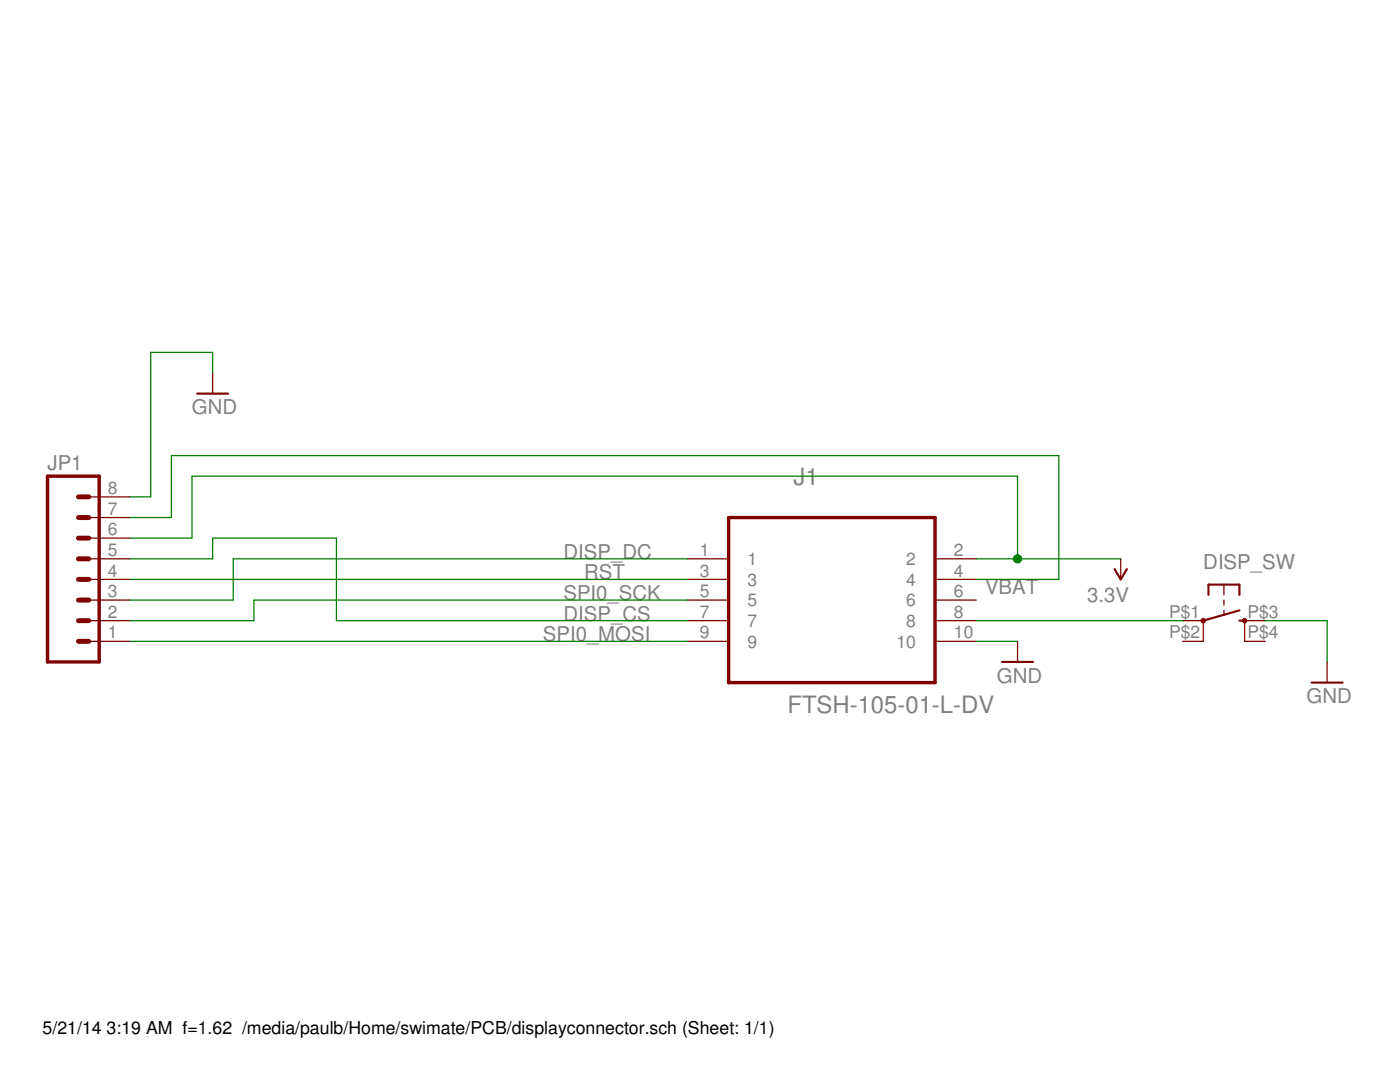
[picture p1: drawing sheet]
<?xml version="1.0" encoding="utf-8"?>
<!DOCTYPE eagle SYSTEM "eagle.dtd">
<!--
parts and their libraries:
SparkFun-Aesthetics: Licensing: Creative Commons ShareAlike 4.0 International - https://creativecommons.org/licenses/by-sa/4.0
-->
<eagle version="6.4">
<drawing>
<settings>
<setting alwaysvectorfont="no"/>
<setting verticaltext="up"/>
</settings>
<grid distance="0.1" unitdist="inch" unit="inch" style="lines" multiple="1" display="no" altdistance="0.01" altunitdist="inch" altunit="inch"/>
<schematic xreflabel="%F%N/%S.%C%R" xrefpart="/%S.%C%R">
<libraries>
<library name="SparkFun-Aesthetics">
<symbols>
<symbol name="DGND">
<wire x1="-1.905" y1="0" x2="1.905" y2="0" width="0.254" layer="94"/>
<text x="-2.54" y="-2.54" size="1.778" layer="96">&gt;VALUE</text>
<pin name="GND" x="0" y="2.54" visible="off" length="short" direction="sup" rot="R270"/>
</symbol>
<symbol name="3.3V">
<wire x1="0.762" y1="1.27" x2="0" y2="2.54" width="0.254" layer="94"/>
<wire x1="0" y1="2.54" x2="-0.762" y2="1.27" width="0.254" layer="94"/>
<text x="-1.016" y="3.556" size="1.778" layer="96">&gt;VALUE</text>
<pin name="3.3V" x="0" y="0" visible="off" length="short" direction="sup" rot="R90"/>
</symbol>
</symbols>
<devicesets>
<deviceset name="GND" prefix="GND">
<gates>
<gate name="1" symbol="DGND" x="0" y="0"/>
</gates>
<devices>
<device name="">
<technologies>
<technology name=""/>
</technologies>
</device>
</devices>
</deviceset>
<deviceset name="3.3V" prefix="SUPPLY">
<gates>
<gate name="G$1" symbol="3.3V" x="0" y="0"/>
</gates>
<devices>
<device name="">
<technologies>
<technology name=""/>
</technologies>
</device>
</devices>
</deviceset>
</devicesets>
</library>
<library name="SAMTEC-HTSW-FTxx_By_element14_Batch_1">
<symbols>
<symbol name="FTSH-105-01-L-DV">
<pin name="1" x="-17.78" y="2.54" length="middle" direction="pas"/>
<pin name="3" x="-17.78" y="0" length="middle" direction="pas"/>
<pin name="5" x="-17.78" y="-2.54" length="middle" direction="pas"/>
<pin name="7" x="-17.78" y="-5.08" length="middle" direction="pas"/>
<pin name="9" x="-17.78" y="-7.62" length="middle" direction="pas"/>
<pin name="2" x="17.78" y="2.54" length="middle" direction="pas" rot="R180"/>
<pin name="4" x="17.78" y="0" length="middle" direction="pas" rot="R180"/>
<pin name="6" x="17.78" y="-2.54" length="middle" direction="pas" rot="R180"/>
<pin name="8" x="17.78" y="-5.08" length="middle" direction="pas" rot="R180"/>
<pin name="10" x="17.78" y="-7.62" length="middle" direction="pas" rot="R180"/>
<wire x1="-12.7" y1="7.62" x2="-12.7" y2="-12.7" width="0.4064" layer="94"/>
<wire x1="-12.7" y1="-12.7" x2="12.7" y2="-12.7" width="0.4064" layer="94"/>
<wire x1="12.7" y1="-12.7" x2="12.7" y2="7.62" width="0.4064" layer="94"/>
<wire x1="12.7" y1="7.62" x2="-12.7" y2="7.62" width="0.4064" layer="94"/>
<text x="-4.7244" y="11.6586" size="2.0828" layer="95" ratio="10" rot="SR0">&gt;NAME</text>
<text x="-5.461" y="-16.4338" size="2.0828" layer="96" ratio="10" rot="SR0">&gt;VALUE</text>
</symbol>
</symbols>
<devicesets>
<deviceset name="FTSH-105-01-L-DV" prefix="J">
<gates>
<gate name="A" symbol="FTSH-105-01-L-DV" x="0" y="0"/>
</gates>
<devices>
<device name="" package="SAMTEC_FTSH-105-01-L-DV">
<connects>
<connect gate="A" pin="1" pad="1"/>
<connect gate="A" pin="10" pad="10"/>
<connect gate="A" pin="2" pad="2"/>
<connect gate="A" pin="3" pad="3"/>
<connect gate="A" pin="4" pad="4"/>
<connect gate="A" pin="5" pad="5"/>
<connect gate="A" pin="6" pad="6"/>
<connect gate="A" pin="7" pad="7"/>
<connect gate="A" pin="8" pad="8"/>
<connect gate="A" pin="9" pad="9"/>
</connects>
<technologies>
<technology name="">
<attribute name="MPN" value="FTSH-105-01-L-DV" constant="no"/>
<attribute name="OC_FARNELL" value="1667759" constant="no"/>
<attribute name="OC_NEWARK" value="11P4814" constant="no"/>
<attribute name="PACKAGE" value="HEADER, 1.27MM, 2X5WAY, SMT" constant="no"/>
<attribute name="SUPPLIER" value="SAMTEC" constant="no"/>
</technology>
</technologies>
</device>
</devices>
</deviceset>
</devicesets>
</library>
<library name="SparkFun-Electromechanical">
<symbols>
<symbol name="SWITCH-MOMENTARY">
<wire x1="1.905" y1="0" x2="2.54" y2="0" width="0.254" layer="94"/>
<wire x1="1.905" y1="4.445" x2="1.905" y2="3.175" width="0.254" layer="94"/>
<wire x1="-1.905" y1="4.445" x2="-1.905" y2="3.175" width="0.254" layer="94"/>
<wire x1="1.905" y1="4.445" x2="0" y2="4.445" width="0.254" layer="94"/>
<wire x1="0" y1="4.445" x2="-1.905" y2="4.445" width="0.254" layer="94"/>
<wire x1="0" y1="2.54" x2="0" y2="1.905" width="0.1524" layer="94"/>
<wire x1="0" y1="1.27" x2="0" y2="0.635" width="0.1524" layer="94"/>
<wire x1="0" y1="4.445" x2="0" y2="3.175" width="0.1524" layer="94"/>
<wire x1="2.54" y1="-2.54" x2="2.54" y2="0" width="0.1524" layer="94"/>
<wire x1="-2.54" y1="-2.54" x2="-2.54" y2="0" width="0.1524" layer="94"/>
<wire x1="-2.54" y1="0" x2="1.905" y2="1.27" width="0.254" layer="94"/>
<circle x="-2.54" y="0" radius="0.127" width="0.4064" layer="94"/>
<circle x="2.54" y="0" radius="0.127" width="0.4064" layer="94"/>
<text x="-2.54" y="6.35" size="1.778" layer="95">&gt;NAME</text>
<text x="-2.54" y="-6.35" size="1.778" layer="96">&gt;VALUE</text>
<pin name="1" x="-5.08" y="0" visible="pad" length="short" direction="pas" swaplevel="2"/>
<pin name="3" x="5.08" y="0" visible="pad" length="short" direction="pas" swaplevel="1" rot="R180"/>
<pin name="4" x="5.08" y="-2.54" visible="pad" length="short" direction="pas" swaplevel="1" rot="R180"/>
<pin name="2" x="-5.08" y="-2.54" visible="pad" length="short" direction="pas" swaplevel="2"/>
</symbol>
</symbols>
<devicesets>
<deviceset name="TAC_SWITCH" prefix="S" uservalue="yes">
<gates>
<gate name="S" symbol="SWITCH-MOMENTARY" x="0" y="0"/>
</gates>
<devices>
<device name="SMD" package="TACTILE_SWITCH_SMD">
<connects>
<connect gate="S" pin="1" pad="1"/>
<connect gate="S" pin="2" pad="2"/>
<connect gate="S" pin="3" pad="3"/>
<connect gate="S" pin="4" pad="4"/>
</connects>
<technologies>
<technology name="">
<attribute name="PROD_ID" value="SWCH-08247"/>
</technology>
</technologies>
</device>
<device name="PTH" package="TACTILE-PTH">
<connects>
<connect gate="S" pin="1" pad="1"/>
<connect gate="S" pin="2" pad="2"/>
<connect gate="S" pin="3" pad="3"/>
<connect gate="S" pin="4" pad="4"/>
</connects>
<technologies>
<technology name=""/>
</technologies>
</device>
<device name="KSA_SEALED" package="KSA_SEALED_TAC_SWITCH">
<connects>
<connect gate="S" pin="1" pad="P$1"/>
<connect gate="S" pin="2" pad="P$2"/>
<connect gate="S" pin="3" pad="P$3"/>
<connect gate="S" pin="4" pad="P$4"/>
</connects>
<technologies>
<technology name=""/>
</technologies>
</device>
</devices>
</deviceset>
</devicesets>
</library>
<library name="SparkFun-Connectors">
<symbols>
<symbol name="M08">
<wire x1="1.27" y1="-10.16" x2="-5.08" y2="-10.16" width="0.4064" layer="94"/>
<wire x1="-1.27" y1="-2.54" x2="0" y2="-2.54" width="0.6096" layer="94"/>
<wire x1="-1.27" y1="-5.08" x2="0" y2="-5.08" width="0.6096" layer="94"/>
<wire x1="-1.27" y1="-7.62" x2="0" y2="-7.62" width="0.6096" layer="94"/>
<wire x1="-5.08" y1="12.7" x2="-5.08" y2="-10.16" width="0.4064" layer="94"/>
<wire x1="1.27" y1="-10.16" x2="1.27" y2="12.7" width="0.4064" layer="94"/>
<wire x1="-5.08" y1="12.7" x2="1.27" y2="12.7" width="0.4064" layer="94"/>
<wire x1="-1.27" y1="2.54" x2="0" y2="2.54" width="0.6096" layer="94"/>
<wire x1="-1.27" y1="0" x2="0" y2="0" width="0.6096" layer="94"/>
<wire x1="-1.27" y1="5.08" x2="0" y2="5.08" width="0.6096" layer="94"/>
<wire x1="-1.27" y1="7.62" x2="0" y2="7.62" width="0.6096" layer="94"/>
<wire x1="-1.27" y1="10.16" x2="0" y2="10.16" width="0.6096" layer="94"/>
<text x="-5.08" y="-12.7" size="1.778" layer="96">&gt;VALUE</text>
<text x="-5.08" y="13.462" size="1.778" layer="95">&gt;NAME</text>
<pin name="1" x="5.08" y="-7.62" visible="pad" length="middle" direction="pas" swaplevel="1" rot="R180"/>
<pin name="2" x="5.08" y="-5.08" visible="pad" length="middle" direction="pas" swaplevel="1" rot="R180"/>
<pin name="3" x="5.08" y="-2.54" visible="pad" length="middle" direction="pas" swaplevel="1" rot="R180"/>
<pin name="4" x="5.08" y="0" visible="pad" length="middle" direction="pas" swaplevel="1" rot="R180"/>
<pin name="5" x="5.08" y="2.54" visible="pad" length="middle" direction="pas" swaplevel="1" rot="R180"/>
<pin name="6" x="5.08" y="5.08" visible="pad" length="middle" direction="pas" swaplevel="1" rot="R180"/>
<pin name="7" x="5.08" y="7.62" visible="pad" length="middle" direction="pas" swaplevel="1" rot="R180"/>
<pin name="8" x="5.08" y="10.16" visible="pad" length="middle" direction="pas" swaplevel="1" rot="R180"/>
</symbol>
</symbols>
<devicesets>
<deviceset name="M08" prefix="JP" uservalue="yes">
<gates>
<gate name="G$1" symbol="M08" x="-2.54" y="0"/>
</gates>
<devices>
<device name="1X08" package="1X08">
<connects>
<connect gate="G$1" pin="1" pad="1"/>
<connect gate="G$1" pin="2" pad="2"/>
<connect gate="G$1" pin="3" pad="3"/>
<connect gate="G$1" pin="4" pad="4"/>
<connect gate="G$1" pin="5" pad="5"/>
<connect gate="G$1" pin="6" pad="6"/>
<connect gate="G$1" pin="7" pad="7"/>
<connect gate="G$1" pin="8" pad="8"/>
</connects>
<technologies>
<technology name=""/>
</technologies>
</device>
<device name="LOCK" package="1X08_LOCK">
<connects>
<connect gate="G$1" pin="1" pad="1"/>
<connect gate="G$1" pin="2" pad="2"/>
<connect gate="G$1" pin="3" pad="3"/>
<connect gate="G$1" pin="4" pad="4"/>
<connect gate="G$1" pin="5" pad="5"/>
<connect gate="G$1" pin="6" pad="6"/>
<connect gate="G$1" pin="7" pad="7"/>
<connect gate="G$1" pin="8" pad="8"/>
</connects>
<technologies>
<technology name=""/>
</technologies>
</device>
<device name="LOCK_LONGPADS" package="1X08_LOCK_LONGPADS">
<connects>
<connect gate="G$1" pin="1" pad="1"/>
<connect gate="G$1" pin="2" pad="2"/>
<connect gate="G$1" pin="3" pad="3"/>
<connect gate="G$1" pin="4" pad="4"/>
<connect gate="G$1" pin="5" pad="5"/>
<connect gate="G$1" pin="6" pad="6"/>
<connect gate="G$1" pin="7" pad="7"/>
<connect gate="G$1" pin="8" pad="8"/>
</connects>
<technologies>
<technology name=""/>
</technologies>
</device>
<device name="LONGPADS" package="1X08_LONGPADS">
<connects>
<connect gate="G$1" pin="1" pad="1"/>
<connect gate="G$1" pin="2" pad="2"/>
<connect gate="G$1" pin="3" pad="3"/>
<connect gate="G$1" pin="4" pad="4"/>
<connect gate="G$1" pin="5" pad="5"/>
<connect gate="G$1" pin="6" pad="6"/>
<connect gate="G$1" pin="7" pad="7"/>
<connect gate="G$1" pin="8" pad="8"/>
</connects>
<technologies>
<technology name=""/>
</technologies>
</device>
<device name="3.5MM-8" package="SCREWTERMINAL-3.5MM-8">
<connects>
<connect gate="G$1" pin="1" pad="1"/>
<connect gate="G$1" pin="2" pad="2"/>
<connect gate="G$1" pin="3" pad="3"/>
<connect gate="G$1" pin="4" pad="4"/>
<connect gate="G$1" pin="5" pad="5"/>
<connect gate="G$1" pin="6" pad="6"/>
<connect gate="G$1" pin="7" pad="7"/>
<connect gate="G$1" pin="8" pad="8"/>
</connects>
<technologies>
<technology name=""/>
</technologies>
</device>
<device name="SMD-STRAIGHT" package="1X08_SMD">
<connects>
<connect gate="G$1" pin="1" pad="1"/>
<connect gate="G$1" pin="2" pad="2"/>
<connect gate="G$1" pin="3" pad="3"/>
<connect gate="G$1" pin="4" pad="4"/>
<connect gate="G$1" pin="5" pad="5"/>
<connect gate="G$1" pin="6" pad="6"/>
<connect gate="G$1" pin="7" pad="7"/>
<connect gate="G$1" pin="8" pad="8"/>
</connects>
<technologies>
<technology name=""/>
</technologies>
</device>
<device name="SMD-STRAIGHT-ALT" package="1X08_SMD_ALT">
<connects>
<connect gate="G$1" pin="1" pad="1"/>
<connect gate="G$1" pin="2" pad="2"/>
<connect gate="G$1" pin="3" pad="3"/>
<connect gate="G$1" pin="4" pad="4"/>
<connect gate="G$1" pin="5" pad="5"/>
<connect gate="G$1" pin="6" pad="6"/>
<connect gate="G$1" pin="7" pad="7"/>
<connect gate="G$1" pin="8" pad="8"/>
</connects>
<technologies>
<technology name=""/>
</technologies>
</device>
<device name="SMD-COMBO" package="1X08_SMD_COMBINED">
<connects>
<connect gate="G$1" pin="1" pad="1"/>
<connect gate="G$1" pin="2" pad="2"/>
<connect gate="G$1" pin="3" pad="3"/>
<connect gate="G$1" pin="4" pad="4"/>
<connect gate="G$1" pin="5" pad="5"/>
<connect gate="G$1" pin="6" pad="6"/>
<connect gate="G$1" pin="7" pad="7"/>
<connect gate="G$1" pin="8" pad="8"/>
</connects>
<technologies>
<technology name=""/>
</technologies>
</device>
<device name="BM08B-SRSS-TB" package="BM08B-SRSS-TB">
<connects>
<connect gate="G$1" pin="1" pad="1"/>
<connect gate="G$1" pin="2" pad="2"/>
<connect gate="G$1" pin="3" pad="3"/>
<connect gate="G$1" pin="4" pad="4"/>
<connect gate="G$1" pin="5" pad="5"/>
<connect gate="G$1" pin="6" pad="6"/>
<connect gate="G$1" pin="7" pad="7"/>
<connect gate="G$1" pin="8" pad="8"/>
</connects>
<technologies>
<technology name=""/>
</technologies>
</device>
<device name="SMD-MALE" package="1X08_SMD_MALE">
<connects>
<connect gate="G$1" pin="1" pad="1"/>
<connect gate="G$1" pin="2" pad="2"/>
<connect gate="G$1" pin="3" pad="3"/>
<connect gate="G$1" pin="4" pad="4"/>
<connect gate="G$1" pin="5" pad="5"/>
<connect gate="G$1" pin="6" pad="6"/>
<connect gate="G$1" pin="7" pad="7"/>
<connect gate="G$1" pin="8" pad="8"/>
</connects>
<technologies>
<technology name="">
<attribute name="PROD_ID" value="CONN-11292"/>
</technology>
</technologies>
</device>
<device name="NO_SILK" package="1X08_NO_SILK">
<connects>
<connect gate="G$1" pin="1" pad="1"/>
<connect gate="G$1" pin="2" pad="2"/>
<connect gate="G$1" pin="3" pad="3"/>
<connect gate="G$1" pin="4" pad="4"/>
<connect gate="G$1" pin="5" pad="5"/>
<connect gate="G$1" pin="6" pad="6"/>
<connect gate="G$1" pin="7" pad="7"/>
<connect gate="G$1" pin="8" pad="8"/>
</connects>
<technologies>
<technology name=""/>
</technologies>
</device>
<device name="" package="1X08_PIN1_NO_SILK">
<connects>
<connect gate="G$1" pin="1" pad="1"/>
<connect gate="G$1" pin="2" pad="2"/>
<connect gate="G$1" pin="3" pad="3"/>
<connect gate="G$1" pin="4" pad="4"/>
<connect gate="G$1" pin="5" pad="5"/>
<connect gate="G$1" pin="6" pad="6"/>
<connect gate="G$1" pin="7" pad="7"/>
<connect gate="G$1" pin="8" pad="8"/>
</connects>
<technologies>
<technology name=""/>
</technologies>
</device>
</devices>
</deviceset>
</devicesets>
</library>
</libraries>
<attributes>
</attributes>
<variantdefs>
</variantdefs>
<classes>
<class number="0" name="default" width="0" drill="0">
</class>
</classes>
<parts>
<part name="SUPPLY3" library="SparkFun-Aesthetics" deviceset="3.3V" device=""/>
<part name="GND2" library="SparkFun-Aesthetics" deviceset="GND" device=""/>
<part name="J1" library="SAMTEC-HTSW-FTxx_By_element14_Batch_1" deviceset="FTSH-105-01-L-DV" device=""/>
<part name="DISP_SW" library="SparkFun-Electromechanical" deviceset="TAC_SWITCH" device="KSA_SEALED"/>
<part name="GND32" library="SparkFun-Aesthetics" deviceset="GND" device=""/>
<part name="JP1" library="SparkFun-Connectors" deviceset="M08" device="LOCK_LONGPADS"/>
<part name="GND1" library="SparkFun-Aesthetics" deviceset="GND" device=""/>
</parts>
<sheets>
<sheet>
<plain>
</plain>
<instances>
<instance part="SUPPLY3" gate="G$1" x="106.68" y="-7.62" rot="R180"/>
<instance part="GND2" gate="1" x="93.98" y="-20.32"/>
<instance part="J1" gate="A" x="71.12" y="-10.16"/>
<instance part="DISP_SW" gate="S" x="119.38" y="-15.24"/>
<instance part="GND32" gate="1" x="132.08" y="-22.86"/>
<instance part="JP1" gate="G$1" x="-20.32" y="-10.16"/>
<instance part="GND1" gate="1" x="-5.08" y="12.7"/>
</instances>
<busses>
</busses>
<nets>
<net name="GND" class="0">
<segment>
<pinref part="J1" gate="A" pin="10"/>
<pinref part="GND2" gate="1" pin="GND"/>
<wire x1="88.9" y1="-17.78" x2="93.98" y2="-17.78" width="0.1524" layer="91"/>
</segment>
<segment>
<pinref part="DISP_SW" gate="S" pin="3"/>
<pinref part="GND32" gate="1" pin="GND"/>
<wire x1="124.46" y1="-15.24" x2="132.08" y2="-15.24" width="0.1524" layer="91"/>
<wire x1="132.08" y1="-15.24" x2="132.08" y2="-20.32" width="0.1524" layer="91"/>
</segment>
<segment>
<pinref part="JP1" gate="G$1" pin="8"/>
<wire x1="-15.24" y1="0" x2="-12.7" y2="0" width="0.1524" layer="91"/>
<wire x1="-12.7" y1="0" x2="-12.7" y2="17.78" width="0.1524" layer="91"/>
<wire x1="-12.7" y1="17.78" x2="-5.08" y2="17.78" width="0.1524" layer="91"/>
<pinref part="GND1" gate="1" pin="GND"/>
<wire x1="-5.08" y1="17.78" x2="-5.08" y2="15.24" width="0.1524" layer="91"/>
</segment>
</net>
<net name="VBAT" class="0">
<segment>
<pinref part="J1" gate="A" pin="4"/>
<wire x1="88.9" y1="-10.16" x2="99.06" y2="-10.16" width="0.1524" layer="91"/>
<label x="96.52" y="-10.16" size="1.778" layer="95" rot="R180"/>
<wire x1="99.06" y1="-10.16" x2="99.06" y2="5.08" width="0.1524" layer="91"/>
<wire x1="99.06" y1="5.08" x2="-10.16" y2="5.08" width="0.1524" layer="91"/>
<wire x1="-10.16" y1="5.08" x2="-10.16" y2="-2.54" width="0.1524" layer="91"/>
<pinref part="JP1" gate="G$1" pin="7"/>
<wire x1="-10.16" y1="-2.54" x2="-15.24" y2="-2.54" width="0.1524" layer="91"/>
</segment>
</net>
<net name="3.3V" class="0">
<segment>
<pinref part="J1" gate="A" pin="2"/>
<pinref part="SUPPLY3" gate="G$1" pin="3.3V"/>
<wire x1="88.9" y1="-7.62" x2="93.98" y2="-7.62" width="0.1524" layer="91"/>
<wire x1="93.98" y1="-7.62" x2="106.68" y2="-7.62" width="0.1524" layer="91"/>
<wire x1="93.98" y1="-7.62" x2="93.98" y2="2.54" width="0.1524" layer="91"/>
<junction x="93.98" y="-7.62"/>
<wire x1="93.98" y1="2.54" x2="-7.62" y2="2.54" width="0.1524" layer="91"/>
<wire x1="-7.62" y1="2.54" x2="-7.62" y2="-5.08" width="0.1524" layer="91"/>
<pinref part="JP1" gate="G$1" pin="6"/>
<wire x1="-7.62" y1="-5.08" x2="-15.24" y2="-5.08" width="0.1524" layer="91"/>
</segment>
</net>
<net name="SPI0_MOSI" class="0">
<segment>
<label x="35.56" y="-17.78" size="1.778" layer="95"/>
<pinref part="J1" gate="A" pin="9"/>
<pinref part="JP1" gate="G$1" pin="1"/>
<wire x1="-15.24" y1="-17.78" x2="53.34" y2="-17.78" width="0.1524" layer="91"/>
</segment>
</net>
<net name="DISP_CS" class="0">
<segment>
<label x="38.1" y="-15.24" size="1.778" layer="95"/>
<pinref part="J1" gate="A" pin="7"/>
<wire x1="10.16" y1="-15.24" x2="53.34" y2="-15.24" width="0.1524" layer="91"/>
<wire x1="10.16" y1="-15.24" x2="10.16" y2="-5.08" width="0.1524" layer="91"/>
<wire x1="10.16" y1="-5.08" x2="-5.08" y2="-5.08" width="0.1524" layer="91"/>
<wire x1="-5.08" y1="-5.08" x2="-5.08" y2="-7.62" width="0.1524" layer="91"/>
<pinref part="JP1" gate="G$1" pin="5"/>
<wire x1="-5.08" y1="-7.62" x2="-15.24" y2="-7.62" width="0.1524" layer="91"/>
</segment>
</net>
<net name="DISP_DC" class="0">
<segment>
<label x="38.1" y="-7.62" size="1.778" layer="95"/>
<pinref part="J1" gate="A" pin="1"/>
<wire x1="-2.54" y1="-7.62" x2="53.34" y2="-7.62" width="0.1524" layer="91"/>
<wire x1="-2.54" y1="-7.62" x2="-2.54" y2="-12.7" width="0.1524" layer="91"/>
<pinref part="JP1" gate="G$1" pin="3"/>
<wire x1="-2.54" y1="-12.7" x2="-15.24" y2="-12.7" width="0.1524" layer="91"/>
</segment>
</net>
<net name="RST" class="0">
<segment>
<label x="40.64" y="-10.16" size="1.778" layer="95"/>
<pinref part="J1" gate="A" pin="3"/>
<wire x1="-15.24" y1="-10.16" x2="53.34" y2="-10.16" width="0.1524" layer="91"/>
<pinref part="JP1" gate="G$1" pin="4"/>
</segment>
</net>
<net name="SPI0_SCK" class="0">
<segment>
<wire x1="53.34" y1="-12.7" x2="0" y2="-12.7" width="0.1524" layer="91"/>
<label x="38.1" y="-12.7" size="1.778" layer="95"/>
<pinref part="J1" gate="A" pin="5"/>
<wire x1="0" y1="-12.7" x2="0" y2="-15.24" width="0.1524" layer="91"/>
<pinref part="JP1" gate="G$1" pin="2"/>
<wire x1="0" y1="-15.24" x2="-15.24" y2="-15.24" width="0.1524" layer="91"/>
</segment>
</net>
<net name="DISP_SW" class="0">
<segment>
<pinref part="J1" gate="A" pin="8"/>
<pinref part="DISP_SW" gate="S" pin="1"/>
<wire x1="88.9" y1="-15.24" x2="114.3" y2="-15.24" width="0.1524" layer="91"/>
</segment>
</net>
</nets>
</sheet>
</sheets>
</schematic>
</drawing>
</eagle>
